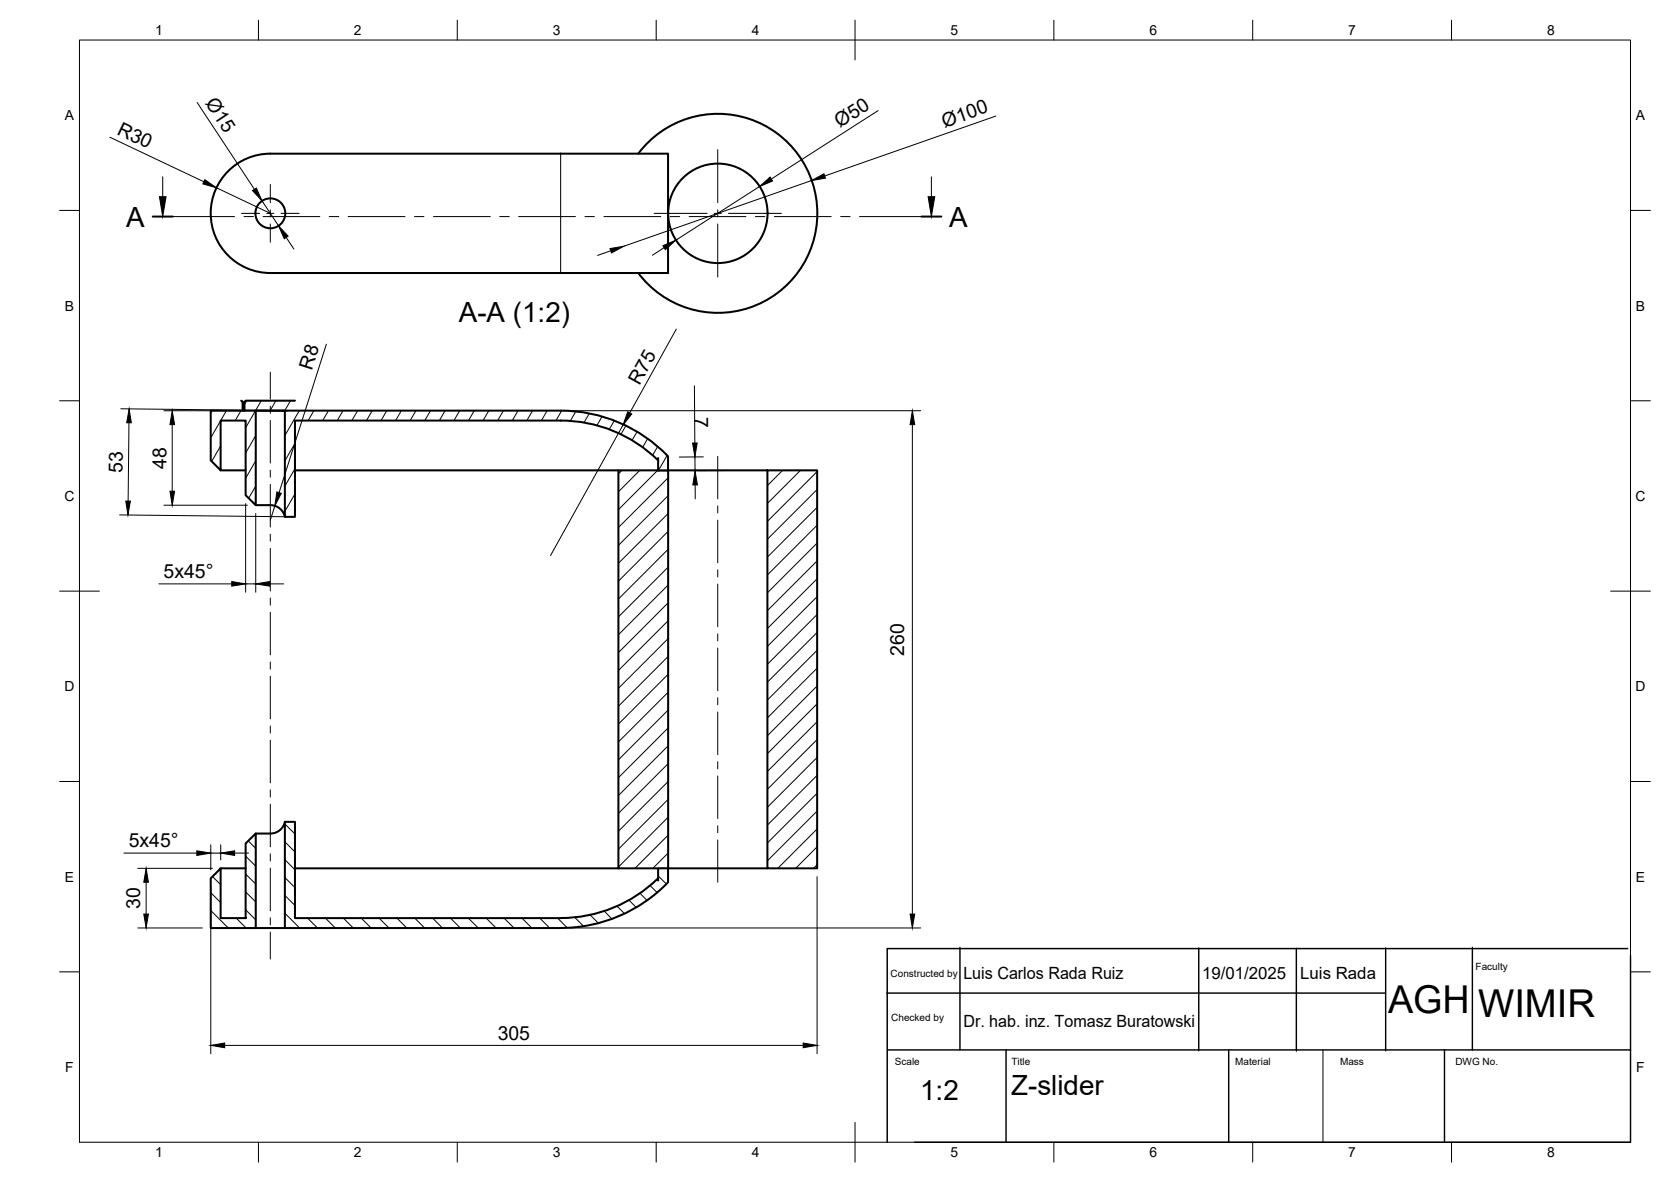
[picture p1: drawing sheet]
<svg xmlns="http://www.w3.org/2000/svg" width="420mm" height="297mm" viewBox="0 0 420 297" stroke-linecap="round" stroke-linejoin="round" font-family="sans-serif">
<!-- layer: Visible -->
<g fill="none" stroke="#000" stroke-width=".51">
<path d="M160.5 38.6a25 25 0 0 1 36.8-3.5 25 25 0 0 1 0 37 25 25 0 0 1-36.8-3.5M57.4 43a14.9 14.9 0 0 1 10.6-4.4h100v30h-100a15 15 0 0 1-13.9-9.2 15 15 0 0 1 3.3-16.4zM55.5 118.2h6.3M74.2 118.2h81.3M74.2 100.7h-12.4l-.3 .3v2.2h-8.5v12.5l2.5 2.5v-12.5h6.3v18.7l2.5 2.5v-23.7h7.3v26.7h2.6v-24.2h66.8a35 35 0 0 1 24.5 10M141 103.2a37.5 37.5 0 0 1 27 11.5M155.5 118.2h12.5v100h-12.5zM168 118.2h25M193 118.2h12.5v100h-12.5zM64.3 126.9h1.1a11.4 11.4 0 0 1 4.4 .5 3.8 3.8 0 0 1 1.8 2.5M55.5 218.2h6.3M71.6 206.5a4 4 0 0 1-4.8 3h-2.5"/>
<path d="M74.2 218.2h81.3M168 218.2h25M53 220.7l2.5-2.5v12.5h6.3v-18.7l2.5-2.5v23.7h-11.3zM64.3 233.2h7.3M165.5 220.7a35.1 35.1 0 0 1-24.5 10h-66.8v-24.2h-2.6v26.7h69.4a37.6 37.6 0 0 0 27-11.5"/>
<circle cx="68" cy="53.6" r="3.8"/>
<circle cx="180.5" cy="53.6" r="12.5"/>
</g>
<!-- layer: Visible Narrow -->
<path d="M141 38.6v30" fill="none" stroke="#000" stroke-width=".25"/>
<!-- layer: Visible -->
<path d="M168 114.7v3.7h-2.5v-3.4M165.5 221.4v-3.3h2.5v3.6" fill="none" stroke="#000" stroke-width=".25"/>
<path d="M60.7 100.7l.3 .3v2.2h80" fill="none" stroke="#000" stroke-width=".56"/>
<!-- layer: BORDER -->
<g fill="none" stroke="#000" stroke-width=".25">
<path d="M20 10.1h390v276.9h-390zM65 5.1v5M115 5.1v5M165 5.1v5M215 5.1v10M265 5.1v5M315 5.1v5M365 5.1v5M15 52.9h5M410 52.9h5M15 100.7h5M410 100.7h5"/>
<path d="M15 148.6h10M405 148.6h10M15 196.4h5M410 196.4h5M15 244.2h5M410 244.2h5M65 287v5M115 287v5M165 287v5M215 282.1v9.9M265 287v5M315 287v5"/>
<path d="M365 287v5"/>
</g>
<!-- layer: TITLEBLOCK -->
<path d="M410 240.1v46.9h-180" fill="none" stroke="#000" stroke-width=".36"/>
<!-- layer: Hatching -->
<g fill="none" stroke="#000" stroke-width=".25">
<path d="M53.3 103.2l-.3 .5M55.5 112l-2.3 3.9M56.9 103.2l-3.9 6.8M60.6 103.2l-1.5 2.5M62 100.7l-.5 .9M64.3 109.4l-2.5 4.4M64.3 115.8l-2.5 4.4M65.7 100.7l-3.9 6.8M69.4 100.7l-1.5 2.5M73 100.7l-1.4 2.5M74.2 111.4l-2.6 4.4M74.2 117.8l-2.6 4.4"/>
<path d="M75.2 103.2l-3.6 6.3M78.9 103.2l-1.4 2.5M82.6 103.2l-1.5 2.5M86.2 103.2l-1.4 2.5M89.9 103.2l-1.4 2.5M93.6 103.2l-1.5 2.5M97.2 103.2l-1.4 2.5M100.9 103.2l-1.4 2.5M104.6 103.2l-1.5 2.5M108.2 103.2l-1.4 2.5M111.9 103.2l-1.4 2.5M115.6 103.2l-1.5 2.5"/>
<path d="M119.2 103.2l-1.4 2.5M122.9 103.2l-1.4 2.5M126.6 103.2l-1.5 2.5M130.2 103.2l-1.4 2.5M133.9 103.2l-1.4 2.5M137.6 103.2l-1.5 2.5M141.2 103.2l-1.4 2.5M144.8 103.4l-1.4 2.4M148.2 103.9l-1.4 2.3M151.4 104.7l-1.3 2.2M154.5 105.7l-1.3 2.2M156.4 118.2l-.9 .9"/>
<path d="M157.4 107l-1.3 2.2M160.2 108.5l-1.3 2.2M160.9 118.2l-5.4 5.4M162.8 110.2l-1.2 2.2M165.4 118.2l-9.9 9.9M165.4 112.2l-1.3 2.2M167.7 114.5l-2.2 3.9M196.8 118.2l-3.9 3.9M201.3 118.2l-8.4 8.3M205.4 118.5l-12.5 12.5M64.3 122.1l-1.8 3.1M74.2 124.1l-2.6 4.4"/>
<path d="M168 120.1l-12.5 12.5M168 124.6l-12.5 12.5M168 129l-12.5 12.6M168 133.5l-12.5 12.6M168 138l-12.5 12.5M205.4 123l-12.5 12.5M205.4 127.5l-12.5 12.5M205.4 132l-12.5 12.5M205.4 136.5l-12.5 12.5M168 142.5l-12.5 12.5M168 147l-12.5 12.5M168 151.5l-12.5 12.5"/>
<path d="M168 156l-12.5 12.5M205.4 141l-12.5 12.5M205.4 145.5l-12.5 12.5M205.4 150l-12.5 12.5M205.4 154.4l-12.5 12.6M205.4 158.9l-12.5 12.6M168 160.5l-12.5 12.5M168 165l-12.5 12.5M168 169.4l-12.5 12.6M168 174l-12.5 12.5M168 178.4l-12.5 12.6M205.4 163.4l-12.5 12.5"/>
<path d="M205.4 167.9l-12.5 12.5M205.4 172.4l-12.5 12.5M205.4 176.9l-12.5 12.5M168 182.9l-12.5 12.5M168 187.4l-12.5 12.5M168 191.9l-12.5 12.5M168 196.4l-12.5 12.5M205.4 181.4l-12.5 12.5M205.4 185.9l-12.5 12.5M205.4 190.4l-12.5 12.5M205.4 194.9l-12.5 12.5M205.4 199.4l-12.5 12.5"/>
<path d="M61.8 219.7l2.5 2.5M61.8 215.1l2.5 2.6M62.4 211.3l1.9 1.9M71.6 216l2.6 2.6M71.6 211.5l2.6 2.6M71.6 207.1l2.6 2.5M168 200.9l-12.5 12.5M168 205.4l-12.5 12.5M168 209.9l-8.3 8.3M168 214.4l-3.9 3.8M205.4 203.8l-12.5 12.6M205.4 208.3l-9.8 9.9"/>
<path d="M205.4 212.8l-5.3 5.4M205.4 217.3l-.8 .9M53 228.8l4.4 4.4M53 224.3l2.5 2.5M53.4 220.3l2.1 2M59.4 230.7l2.5 2.5M61.8 228.6l2.5 2.6M61.8 224.1l2.5 2.6M71.6 229.5l3.7 3.7M71.6 225l2.6 2.5M71.6 220.5l2.6 2.6M77.3 230.7l2.5 2.5"/>
<path d="M81.8 230.7l2.5 2.5M86.3 230.7l2.5 2.5M90.8 230.7l2.5 2.5M95.3 230.7l2.5 2.5M99.8 230.7l2.5 2.5M104.3 230.7l2.5 2.5M108.8 230.7l2.5 2.5M113.2 230.7l2.5 2.5M117.7 230.7l2.5 2.5M122.2 230.7l2.5 2.5M126.7 230.7l2.5 2.5M131.2 230.7l2.5 2.5"/>
<path d="M135.7 230.7l2.5 2.5M140.2 230.7l2.4 2.5M144.5 230.5l2.2 2.3M148.4 229.9l2.1 2.1M151.9 228.9l2 2M155.2 227.7l1.8 1.9M158.1 226.2l1.9 1.8M160.9 224.5l1.8 1.8M163.4 222.5l1.8 1.8M165.5 220.1l2.1 2.1"/>
</g>
<!-- layer: Section Lines -->
<path d="M38.4 54.4h5M231.7 54.4h5" fill="none" stroke="#000" stroke-width=".51"/>
<g fill="none" stroke="#000" stroke-width=".25">
<path d="M40.9 44.4v5M43.4 54.4h15.6M61.4 54.4h2.3M66.1 54.4h14.3M82.8 54.4h2.4M87.5 54.4h14.3M104.2 54.4h2.4M109 54.4h14.3M125.6 54.4h2.4M130.4 54.4h14.3M147.1 54.4h2.4M151.8 54.4h14.3"/>
<path d="M168.5 54.4h2.4M173.3 54.4h14.3M189.9 54.4h2.4M194.7 54.4h14.3M211.4 54.4h2.4M216.1 54.4h15.6M234.2 44.4v5"/>
</g>
<path d="M40.1 49.4h1.7l-.9 5zM233.4 49.4h1.6l-.8 5z" fill="#000" stroke="#000" stroke-width=".25"/>
<!-- layer: Smart Centers -->
<g fill="none" stroke="#000" stroke-width=".25">
<path d="M180.5 37.6v13.3M60.7 53.6h4.6M67.1 53.6h1.8M68 46.4v4.5M68 52.7v1.8M68 56.3v4.6M70.7 53.6h4.5M164.5 53.6h13.3M179.6 53.6h1.8M180.5 52.7v1.8M180.5 56.3v13.3M183.2 53.6h13.3"/>
<path d="M68 93.5v6.8M68 102.1v1.8M68 105.6v10.8M68 118.2v1.7M180.5 114.7v10.7M68 121.7v10.7M68 134.2v1.8M68 137.8v10.7M180.5 127.1v1.8M180.5 130.7v10.7M68 150.3v1.8M68 153.9v10.7"/>
<path d="M180.5 143.2v1.8M180.5 146.8v10.7M180.5 159.3v1.8M68 166.4v1.8M68 169.9v10.8M180.5 162.8v10.8M180.5 175.4v1.7M180.5 178.9v10.7M68 182.4v1.8M68 186v10.7M68 198.5v1.8M180.5 191.4v1.8"/>
<path d="M180.5 195v10.7M68 202.1v10.7M68 214.6v1.8M68 218.2v10.7M180.5 207.5v1.8M180.5 211.1v10.6M68 230.7v1.7M68 234.2v6.8"/>
</g>
<!-- layer: FD_Dimensions -->
<g fill="none" stroke="#000" stroke-width=".25">
<path d="M27.6 34.5l23.7 11.2M49.6 25.8l14.4 21.8M220.8 27.8l-26.8 17.2M250.4 29.2l-43 15M54.4 47.2l13.6 6.4M65.9 50.5l4.1 6.3M72 59.7l1.9 2.9M191 46.9l-21.1 13.5M204.1 45.4l-47.2 16.5M153.6 63l-3.3 1.2M167 62.2l-3 1.9M82.1 86.5l-11.9 37.3"/>
<path d="M30.4 102.7l42 .5h-31.2M32.4 106.2l-.2 19.7M43.3 106.7v16.8M143.1 103.2h88.4M229.4 106.7v123M30.1 129.4l42 .5M41.2 127h21M61.8 126.6v22.2M64.3 129.1v19.7M69.1 127.1l-1.1 3.6M39.9 146.7h18.4M61.8 146.7h2.5"/>
<path d="M67.8 146.7h3.5M31.2 214.4h18.3M34.6 218.2h18.8M53 212.3v6.3M53 214.4h2.5M55.5 212.3v3.8M59 214.4h3.5M34.6 233.2h16.3M36.7 221.7v8M53 222.8v42M143.1 233.2h88.4M205.4 220.3v44.5"/>
<path d="M56.5 262.7h145.5"/>
</g>
<g fill="#000" stroke="#000" stroke-width=".25">
<path d="M51.5 45.2l2.9 2-3.4-1zM63.5 47.9l1-.6 1.4 3.2zM70 56.8l2.5 2.5-1 .7zM191 46.9l2.6-2.4 .6 1zM204.1 45.4l3.1-1.7 .4 1.1zM153.4 62.5l3.5-.6-3.1 1.7zM166.7 61.8l3.2-1.4-2.6 2.3zM32.5 102.8l.5 3.4h-1.1zM43.3 103.2l.6 3.5h-1.2zM229.4 103.2l.6 3.5h-1.2zM31.6 125.9h1.2l-.6 3.5zM42.7 123.5h1.2l-.6 3.5z"/>
<path d="M69.6 123.6l1.1 .4-1.6 3.1zM58.3 146.1l3.5 .6-3.5 .6zM64.3 146.7l3.5-.6v1.2zM49.5 213.8l3.5 .6-3.5 .6zM55.5 214.4l3.5-.6v1.2zM36.2 229.7h1.1l-.6 3.5zM36.7 218.2l.6 3.5h-1.1zM228.8 229.7h1.2l-.6 3.5zM53 262.7l3.5-.6v1.2zM202 262.1l3.4 .6-3.4 .6z"/>
</g>
<path d="M170.1 82.7l-11.8 21.1M174.6 97l.1 14.3M156.7 106.8l-18.3 32.8M174.7 114.8l.1 3.6M176.8 114.8l-6 .1M184.1 118.2l-8.6 .1M174.8 121.9v3.5M253 263.8v23.2M308.9 263.8v23.2M332.7 263.8v23.2M363.2 263.7v23.2" fill="none" stroke="#000" stroke-width=".25"/>
<path d="M157.8 103.5l1.1 .5-2.2 2.8zM174.1 111.3h1.2l-.6 3.5zM174.8 118.4l.6 3.5h-1.2z" fill="#000" stroke="#000" stroke-width=".25"/>
<path d="M409.3 238.4h-186.2v48.6M223.2 263.8h186.8" fill="none" stroke="#000" stroke-width=".37"/>
<path d="M241.4 238.3v25.4M301.4 238.5v25.3M326 238.6v25.3M348.4 238.5v25.3M370.2 238.3v25.4" fill="none" stroke="#000" stroke-width=".57"/>
<path d="M223 249.6h125.2" fill="none" stroke="#000" stroke-width=".3"/>
<g font-size="9.6">
<text x="349" y="254.7">AGH</text>
<text x="371.7" y="255.7">WIMIR</text>
</g>
<g font-size="7">
<text x="31.7" y="56.9">A</text>
<text x="238.7" y="56.9">A</text>
<text x="115.4" y="81">A-A (1:2)</text>
<text x="254.2" y="275.2">Z-slider</text>
<text x="231.4" y="276.5">1:2</text>
</g>
<g font-size="4.9">
<text x="51.5" y="25.9" transform="rotate(56 51.5 25.9)">Ø15</text>
<text x="29.2" y="33.6" transform="rotate(25 29.2 33.6)">R30</text>
<text x="211.2" y="32.1" transform="rotate(-33 211.2 32.1)">Ø50</text>
<text x="237.5" y="32.1" transform="rotate(-19 237.5 32.1)">Ø100</text>
<text x="78.4" y="93.1" transform="rotate(-72 78.4 93.1)">R8</text>
<text x="160.8" y="97" transform="rotate(-61 160.8 97)">R75</text>
<text x="174.7" y="104.8" transform="rotate(90 174.7 104.8)">7</text>
<text x="30.8" y="118.8" transform="rotate(-89 30.8 118.8)">53</text>
<text x="41.8" y="117.7" transform="rotate(-90 41.8 117.7)">48</text>
<text x="41.1" y="145.3">5x45°</text>
<text x="227.4" y="164.8" transform="rotate(-90 227.4 164.8)">260</text>
<text x="32.4" y="212.9">5x45°</text>
<text x="35.3" y="228.4" transform="rotate(-90 35.3 228.4)">30</text>
<text x="125.1" y="261.2">305</text>
</g>
<g font-size="4.2">
<text x="242.2" y="246">Luis Carlos Rada Ruiz</text>
<text x="302.2" y="246">19/01/2025</text>
<text x="326.9" y="246">Luis Rada</text>
<text x="242.2" y="258">Dr. hab. inz. Tomasz Buratowski</text>
</g>
<g font-size="3.5">
<text x="39" y="8.8">1</text>
<text x="89" y="8.8">2</text>
<text x="139" y="8.8">3</text>
<text x="189" y="8.8">4</text>
<text x="239" y="8.8">5</text>
<text x="289" y="8.8">6</text>
<text x="339" y="8.8">7</text>
<text x="389" y="8.8">8</text>
<text x="16.3" y="30.2">A</text>
<text x="411.3" y="30.2">A</text>
<text x="16.3" y="78">B</text>
<text x="411.3" y="78">B</text>
<text x="16.2" y="125.9">C</text>
<text x="411.2" y="125.9">C</text>
<text x="16.2" y="173.7">D</text>
<text x="411.2" y="173.7">D</text>
<text x="16.3" y="221.6">E</text>
<text x="411.3" y="221.6">E</text>
<text x="16.4" y="269.4">F</text>
<text x="411.4" y="269.4">F</text>
<text x="39" y="290.8">1</text>
<text x="89" y="290.8">2</text>
<text x="139" y="290.8">3</text>
<text x="189" y="290.8">4</text>
<text x="239" y="290.8">5</text>
<text x="289" y="290.8">6</text>
<text x="339" y="290.8">7</text>
<text x="389" y="290.8">8</text>
</g>
<g font-size="2.5">
<text x="223.9" y="245.6">Constructed by</text>
<text x="371" y="243.7">Faculty</text>
<text x="224.1" y="256.5">Checked by</text>
<text x="225" y="267.6">Scale</text>
<text x="254.3" y="267.6">Title</text>
<text x="310.6" y="267.6">Material</text>
<text x="336.9" y="267.6">Mass</text>
<text x="365.9" y="267.6">DWG No.</text>
</g>
</svg>
